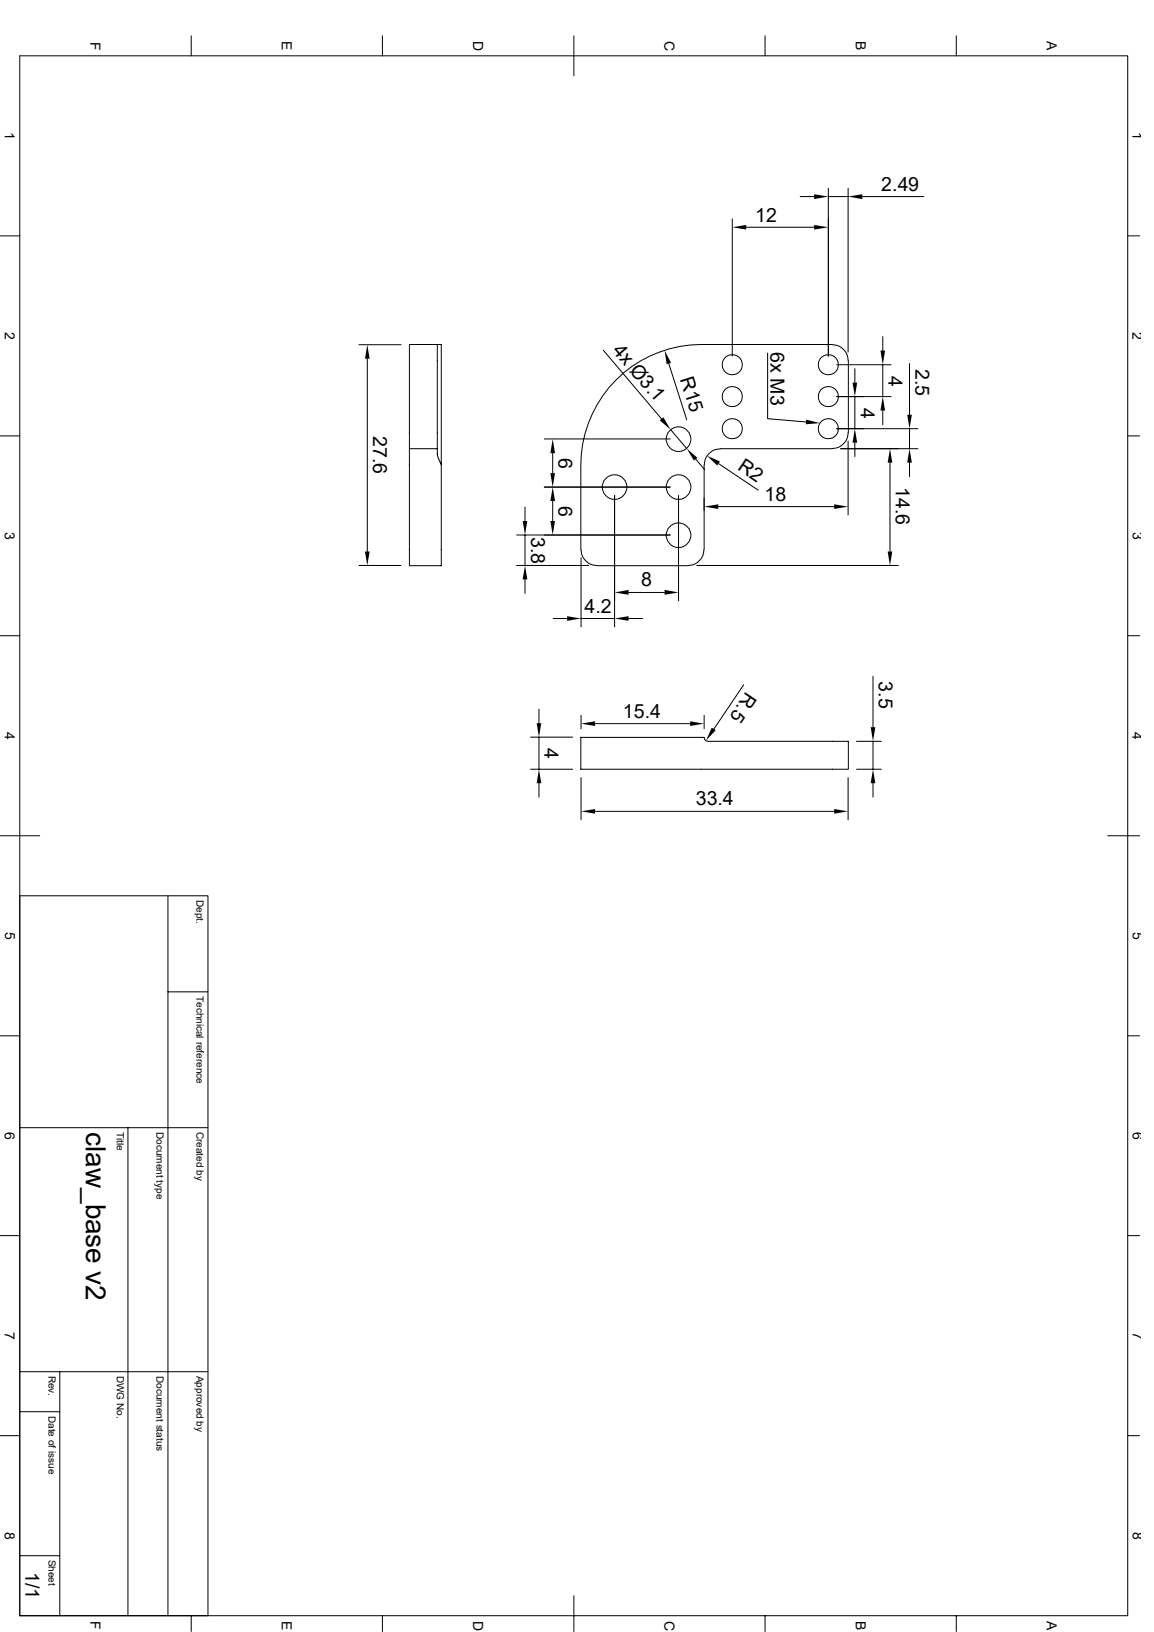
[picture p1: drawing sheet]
<svg xmlns="http://www.w3.org/2000/svg" width="210mm" height="297mm" viewBox="0 0 210 297" stroke-linecap="round" stroke-linejoin="round" font-family="sans-serif">
<g fill="none" stroke="#000" stroke-width=".18">
<path d="M3.6 10.2h201.6v283.8h-201.6zM34.8 6.5v3.7M69.6 6.5v3.7M104.4 6.5v7.3M139.2 6.5v3.7M174 6.5v3.7M133.3 39.8v25M145.6 35.8h2.6M150.7 34.2v30.6M150.7 35.8h3.6M154.3 34.2v29.9M156.9 35.8h11.2"/>
<path d="M0 42.9h3.6M135.8 41.4h12.4M205.2 42.9h2.2M0 79.3h3.6M65.3 62.7h7.7M66.8 65.3v35.1M79.6 62.7h.7v40.3h-5.8v-21.3M79.6 62.7v19M79.6 62.7h-5.1v19M99.1 79.9h22.9M109.8 63.8l10.6 12.4M121.7 66.2l3.3 10.2"/>
<path d="M122 78.2l3 3.4M139.7 64.3v11.9l7 .6M151.5 62.7h-23.9a22 22 0 0 0-21.9 21.9v15.4M151.5 62.7a2.89 2.89 0 0 1 2.8 2.9M152.3 78h14.7M152.3 72.2h9.9M152.3 66.4h9.9M154.3 78.7a2.89 2.89 0 0 1-2.8 2.9M154.4 65.6v13.1M155.6 67.1v2.5M155.6 72.2v5.8M160.7 61.3v2.5"/>
<path d="M160.7 66.4v5.8M160.7 74.7v2.6M165.5 66.2v9.3M165.5 78v3.7M205.2 79.3h2.2M74.5 81.7h5.1M79.6 81.7v1.1l.7 1.8M94 97.4h28M95.5 92.3v2.5M95.5 97.4v5.5M99.1 88.6h22.9M100.6 82.5v3.6"/>
<path d="M100.6 91.2v3.6M111.8 90.2v23.9M123.5 90.2v19.1M126.6 83.6l1.7 1.9M128.1 84.6v15.4a2.89 2.89 0 0 1-2.9 2.9M130.7 92.2h21.1M130.8 84.4l7.2 4.8M131.1 81.7a2.89 2.89 0 0 0-2.9 2.9M131.1 81.7h20.4M154.3 80.3v13.4M155.6 80.6v2.5M162 84.2v16.2"/>
<path d="M165.5 84.2v2.5M167 81.7h-14M0 115.7h3.6M65.3 102.9h7.7M94 102.9h13.1M95.5 105.5v2.5M100.7 112.6h2.5M105.7 101.5v12.6M105.7 112.6h6.1M105.7 100a2.89 2.89 0 0 0 2.9 2.9M108.6 103h16.6M114.4 107.8h6.5"/>
<path d="M114.4 112.6h2.6M126.8 102.9h36.7M205.2 115.7h2.2M96.6 140h7.6M96.6 134.2h7.6M98.1 129.1v2.5M98.1 134.2v5.8M105.7 134.2h22.4l.3 .5 .5 .2h25.5v5.1h-48.7zM105.7 130.2v2.4M108.3 131.7h17.3M128.1 130.2v2.4M135.3 124.6l-5.4 8.1"/>
<path d="M155.9 134.9h4.5M155.9 140h4.5M158.9 123.1v9.2M158.9 134.9v5.1M0 152.1h7.2M98.1 142.5v2.6M105.7 141.5v7.7M108.3 147.7h43.5M154.3 141.5v7.7M158.9 142.5v2.6M201.6 152.1h5.8M3.6 163h34.2v131"/>
<path d="M30.6 163v131M0 188.5h3.6M30.6 180.5h7.2M205.2 188.5h2.2M3.6 205.2h34.2M23.3 205.2v88.8M0 224.9h3.6M205.2 224.9h2.2M3.6 256.9h7.3M3.6 249.6h34.2M10.9 249.6v44.4M0 261.3h3.6"/>
<path d="M205.2 261.3h2.2M3.6 283.1h7.3M34.8 294v2.9M69.6 294v2.9M104.4 290.4v6.5M139.2 294v2.9M174 294v2.9"/>
<circle cx="123.5" cy="79.9" r="2.25"/>
<circle cx="133.3" cy="78" r="1.83"/>
<circle cx="133.3" cy="72.2" r="1.83"/>
<circle cx="133.3" cy="66.4" r="1.83"/>
<circle cx="150.7" cy="66.4" r="1.83"/>
<circle cx="150.7" cy="78" r="1.83"/>
<circle cx="150.7" cy="72.2" r="1.83"/>
<circle cx="111.8" cy="88.6" r="2.25"/>
<circle cx="123.5" cy="97.4" r="2.25"/>
<circle cx="123.5" cy="88.6" r="2.25"/>
</g>
<g fill="#000">
<path d="M148.2 35.3l2.5 .5-2.5 .4zM154.3 35.8l2.6-.5v.9zM133.3 41.4l2.5-.5v.9zM148.2 40.9l2.5 .5-2.5 .4zM66.8 62.7l.5 2.6h-.9zM120.1 76.5l.6-.6 1.3 2.3zM120.9 63.8l1.2 2.2-.8 .3zM146.7 76.4l2.5 .6-2.6 .2zM155.2 69.6h.8l-.4 2.6zM160.7 72.2l.4 2.5h-.9zM160.2 63.8h.9l-.4 2.6zM165.1 75.5h.8l-.4 2.5z"/>
<path d="M95.1 94.8h.9l-.5 2.6zM100.6 88.6l.4 2.6h-.8zM100.2 94.8h.8l-.4 2.6zM100.6 79.9l.4 2.6h-.8zM100.2 86.1h.8l-.4 2.5zM125 81.6l1.9 1.7-.6 .5zM128.1 92.2l2.6-.4v.8zM128.7 82.9l2.3 1.1-.5 .7zM151.8 91.8l2.5 .4-2.5 .4zM155.6 78l.4 2.6h-.8zM162 81.7l.4 2.5h-.9zM165.5 81.7l.4 2.5h-.8z"/>
<path d="M66.4 100.4h.9l-.5 2.5zM95.5 102.9l.5 2.6h-.9zM103.2 112.1l2.5 .5-2.5 .4zM111.8 112.6l2.6-.5v.9zM111.8 107.8l2.6-.4v.8zM120.9 107.4l2.6 .4-2.6 .4zM161.5 100.4h.9l-.4 2.5zM97.7 131.6h.8l-.4 2.6zM105.7 131.7l2.6-.4v.8zM125.6 131.3l2.5 .4-2.5 .4zM129.5 132.4l.8 .5-1.8 1.9zM158.5 132.3h.8l-.4 2.6z"/>
<path d="M98.1 140l.4 2.5h-.8zM105.7 147.7l2.6-.5v.9zM151.8 147.2l2.5 .5-2.5 .4zM158.9 140l.4 2.5h-.8z"/>
</g>
<text font-size="5.1" x="15.6" y="206" transform="rotate(90 15.6 206)">claw_base v2</text>
<g font-size="3.6">
<text x="160.4" y="34.7">2.49</text>
<text x="137.5" y="40.3">12</text>
<text x="111.3" y="63.8" transform="rotate(50 111.3 63.8)">4x Ø3.1</text>
<text x="140.2" y="64.1" transform="rotate(90 140.2 64.1)">6x M3</text>
<text x="123.7" y="69" transform="rotate(72 123.7 69)">R15</text>
<text x="161.7" y="68.4" transform="rotate(90 161.7 68.4)">4</text>
<text x="166.6" y="67.1" transform="rotate(90 166.6 67.1)">2.5</text>
<text x="156.6" y="74.2" transform="rotate(90 156.6 74.2)">4</text>
<text x="67.9" y="79.4" transform="rotate(90 67.9 79.4)">27.6</text>
<text x="101.6" y="83.3" transform="rotate(90 101.6 83.3)">6</text>
<text x="134.1" y="85.3" transform="rotate(34 134.1 85.3)">R2</text>
<text x="163" y="88.7" transform="rotate(90 163 88.7)">14.6</text>
<text x="101.6" y="92" transform="rotate(90 101.6 92)">6</text>
<text x="139.2" y="91.1">18</text>
<text x="96.6" y="97.7" transform="rotate(90 96.6 97.7)">3.8</text>
<text x="116.7" y="106.7">8</text>
<text x="106.4" y="111.5">4.2</text>
<text x="135.8" y="125.8" transform="rotate(124 135.8 125.8)">R.5</text>
<text x="159.9" y="124" transform="rotate(90 159.9 124)">3.5</text>
<text x="113.4" y="130.6">15.4</text>
<text x="99.1" y="136.1" transform="rotate(90 99.1 136.1)">4</text>
<text x="126.6" y="146.6">33.4</text>
<text x="4.6" y="286.1" transform="rotate(90 4.6 286.1)">1/1</text>
</g>
<g font-size="2.5">
<text x="16.5" y="7.6" transform="rotate(90 16.5 7.6)">F</text>
<text x="51.3" y="7.5" transform="rotate(90 51.3 7.5)">E</text>
<text x="86.1" y="7.5" transform="rotate(90 86.1 7.5)">D</text>
<text x="120.9" y="7.5" transform="rotate(90 120.9 7.5)">C</text>
<text x="155.7" y="7.5" transform="rotate(90 155.7 7.5)">B</text>
<text x="190.5" y="7.5" transform="rotate(90 190.5 7.5)">A</text>
<text x=".9" y="24" transform="rotate(90 .9 24)">1</text>
<text x="206.1" y="24" transform="rotate(90 206.1 24)">1</text>
<text x=".9" y="60.4" transform="rotate(90 .9 60.4)">2</text>
<text x="206.1" y="60.4" transform="rotate(90 206.1 60.4)">2</text>
<text x=".9" y="96.8" transform="rotate(90 .9 96.8)">3</text>
<text x="206.2" y="96.8" transform="rotate(90 206.2 96.8)">3</text>
<text x=".9" y="133.2" transform="rotate(90 .9 133.2)">4</text>
<text x="206.1" y="133.2" transform="rotate(90 206.1 133.2)">4</text>
<text x=".9" y="169.6" transform="rotate(90 .9 169.6)">5</text>
<text x="206.2" y="169.6" transform="rotate(90 206.2 169.6)">5</text>
<text x=".9" y="206" transform="rotate(90 .9 206)">6</text>
<text x="206.2" y="206" transform="rotate(90 206.2 206)">6</text>
<text x=".9" y="242.4" transform="rotate(90 .9 242.4)">7</text>
<text x="206.2" y="242.4" transform="rotate(90 206.2 242.4)">7</text>
<text x=".9" y="278.8" transform="rotate(90 .9 278.8)">8</text>
<text x="206.2" y="278.8" transform="rotate(90 206.2 278.8)">8</text>
<text x="16.5" y="295.1" transform="rotate(90 16.5 295.1)">F</text>
<text x="51.3" y="295" transform="rotate(90 51.3 295)">E</text>
<text x="86.1" y="294.9" transform="rotate(90 86.1 294.9)">D</text>
<text x="120.9" y="294.9" transform="rotate(90 120.9 294.9)">C</text>
<text x="155.7" y="295" transform="rotate(90 155.7 295)">B</text>
<text x="190.5" y="295" transform="rotate(90 190.5 295)">A</text>
</g>
<g font-size="1.8">
<text x="35.8" y="163.7" transform="rotate(90 35.8 163.7)">Dept.</text>
<text x="35.8" y="181.2" transform="rotate(90 35.8 181.2)">Technical reference</text>
<text x="21.3" y="206" transform="rotate(90 21.3 206)">Title</text>
<text x="28.5" y="206" transform="rotate(90 28.5 206)">Document type</text>
<text x="35.8" y="206" transform="rotate(90 35.8 206)">Created by</text>
<text x="8.8" y="250.4" transform="rotate(90 8.8 250.4)">Rev.</text>
<text x="21.3" y="250.4" transform="rotate(90 21.3 250.4)">DWG No.</text>
<text x="28.5" y="250.4" transform="rotate(90 28.5 250.4)">Document status</text>
<text x="35.8" y="250.4" transform="rotate(90 35.8 250.4)">Approved by</text>
<text x="8.8" y="257.6" transform="rotate(90 8.8 257.6)">Date of issue</text>
<text x="8.8" y="283.9" transform="rotate(90 8.8 283.9)">Sheet</text>
</g>
</svg>
